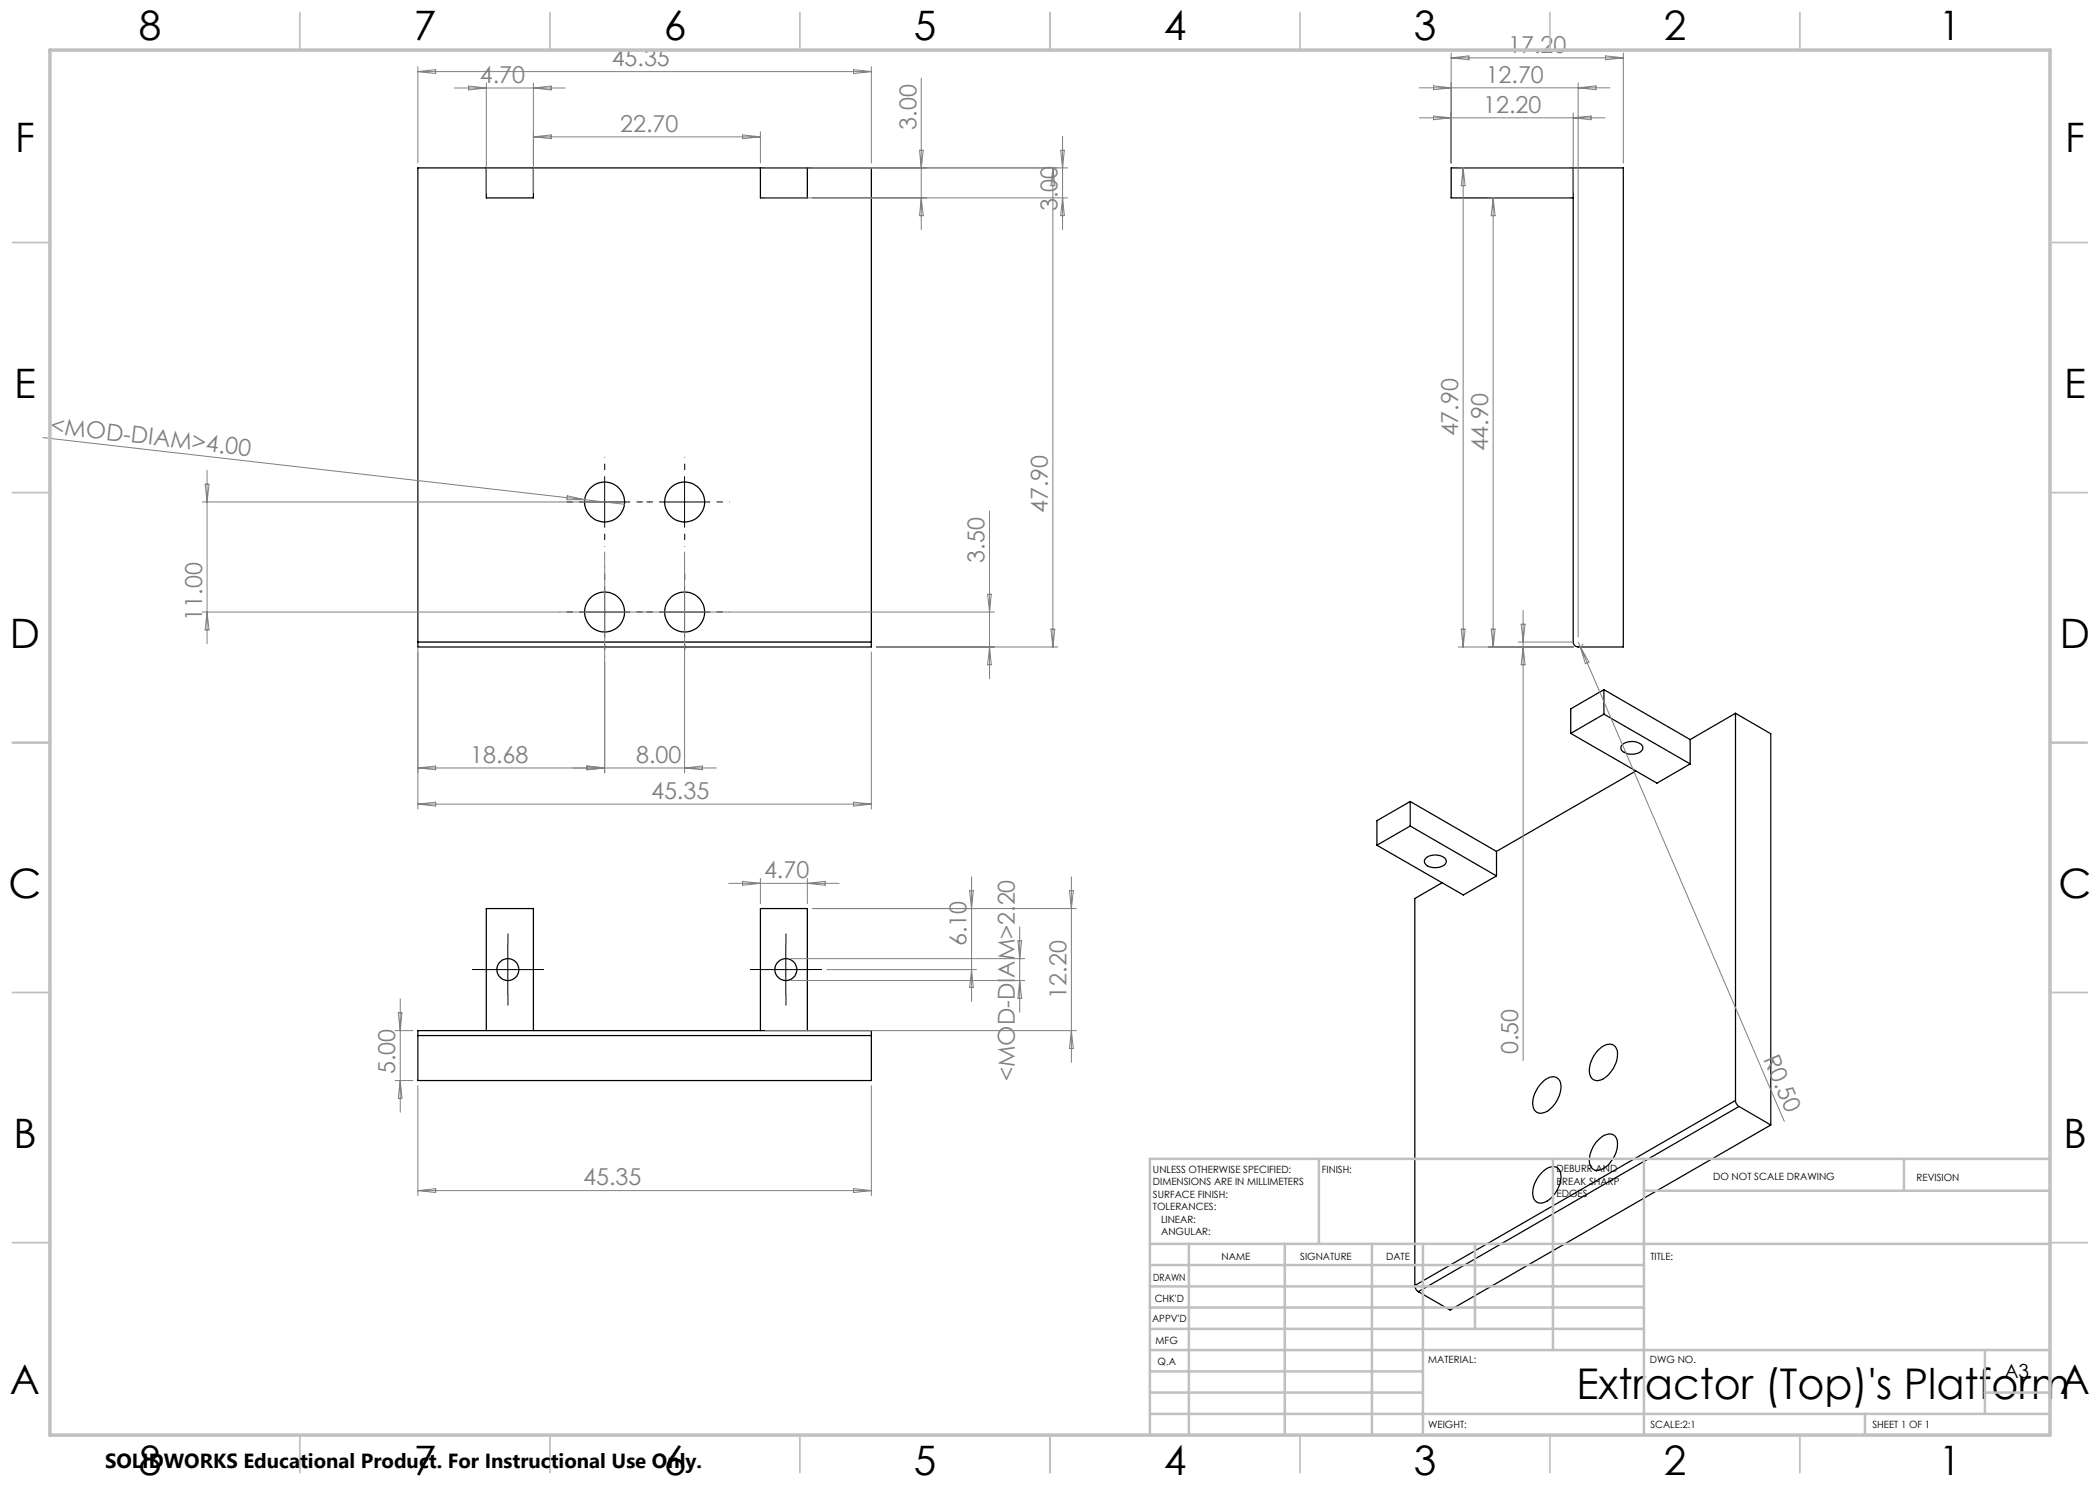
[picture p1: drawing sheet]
<svg xmlns="http://www.w3.org/2000/svg" width="420mm" height="297mm" viewBox="0 0 420 297" stroke-linecap="round" stroke-linejoin="round" font-family="sans-serif">
<g fill="none" stroke="#000" stroke-width=".25">
<path d="M97.3 33.6v6h9.4v-6M152.1 33.6v6h9.4v-6M314.6 33.6v94.8a.96 .96 0 0 0 1 1h9.1v-95.8h-34.5v6h24.4M83.6 128.4v1h90.7v-1M83.6 128.4v-94.8h90.7v94.8M83.6 128.4h90.7M320.8 137.9v4.9M320.8 137.9l-6.7 3.9v4.9M320.8 137.9l17.2 10M314.1 146.7l17.3 9.9 6.6-3.8M320.8 142.8l17.2 10M320.8 142.8l-6.7 3.9"/>
<path d="M324.7 148.8a3.1 3.1 0 0 1 3.7 .3 1.11 1.11 0 0 1-1 1.6 2.69 2.69 0 0 1-3.2-.9 .94 .94 0 0 1 .5-1zM327.2 154.2l-27.9 16.1M338 147.9v4.9M347.1 142.7v77.4M347.1 142.7l7.1 4.1v78.2M347.1 142.7l-9.1 5.2M275.4 169l17.3 10 6.6-3.8M282 165.2l17.3 10M282 160.3v4.9M282 160.3l17.3 10M282 165.2l-6.6 3.8M282 160.3l-6.6 3.8v4.9"/>
<path d="M285.1 171.7a3 3 0 0 1 4 .1 1.09 1.09 0 0 1-1 1.6 2.69 2.69 0 0 1-3.2-.9v-.3zM288.4 176.6l-5.4 3.1v77.4M299.3 170.3v4.9M83.6 207.1v-1h90.7v1M83.6 207.1v9h90.7v-9M83.6 207.1h90.7M97.3 206.1v-24.4h9.4v24.4M152.1 206.1v-24.4h9.4v24.4M308.7 216.2a2 2 0 0 1 3.3 0 5.6 5.6 0 0 1-2.6 6.1 1.73 1.73 0 0 1-2 .2 1.73 1.73 0 0 1-.9-1.7 6.3 6.3 0 0 1 2.2-4.6zM319.6 210a2.57 2.57 0 0 1 3.2-.9 3.1 3.1 0 0 1 .4 3.5 5.1 5.1 0 0 1-3.8 3.5 1.85 1.85 0 0 1-1.5-2.4l.2-1.1 .5-1.1zM308.7 234.2a2 2 0 0 1 3.3-.1 5.6 5.6 0 0 1-2.6 6.1 1.73 1.73 0 0 1-2 .3 1.73 1.73 0 0 1-.9-1.8 6.3 6.3 0 0 1 2.2-4.5zM319.6 228a2.66 2.66 0 0 1 3.2-1 3.1 3.1 0 0 1 .4 3.6 5 5 0 0 1-3.8 3.5 1.84 1.84 0 0 1-1.5-2.4l.2-1.1 .5-1.1z"/>
<path d="M347.1 220.1a1.62 1.62 0 0 0 .7 1.2M347.1 220.1l-64.1 37M347.8 221.3l6.4 3.7M347.8 221.3l-64.1 37M354.2 225l-64.2 37-6.3-3.7M283 257.1a1.6 1.6 0 0 0 .7 1.2"/>
<circle cx="120.9" cy="100.4" r="4"/>
<circle cx="136.9" cy="100.4" r="4"/>
<circle cx="120.9" cy="122.4" r="4"/>
<circle cx="136.9" cy="122.4" r="4"/>
<circle cx="101.6" cy="193.9" r="2.19"/>
<circle cx="157.2" cy="193.9" r="2.19"/>
</g>
<g fill="none" stroke="#808080" stroke-width=".2">
<path d="M83.6 13.3v19.3M83.6 14.3h90.7M83.6 14.3l3.5-.4v.8zM90.9 17.6h22.1M93.7 17.2l3.6 .4-3.6 .4zM97.3 16.6v22M106.7 16.6v22M106.7 17.6l3.5-.4v.8zM170.7 13.9l3.6 .4-3.6 .4zM174.3 13.3v19.3M184.3 15.6v30.3M283.9 17.6h38.1"/>
<path d="M286.7 17.2l3.5 .4-3.5 .4zM290.2 10.6v22M290.2 11.6h34.5M290.2 11.6l3.6-.4v.8zM315.6 16.6v110.8M315.6 17.6l3.6-.4v.8zM321.1 11.2l3.6 .4-3.6 .4zM324.7 10.6v22M106.7 27.4h45.4M106.7 27.4l3.5-.4v.7zM148.5 27l3.6 .4-3.6 .3zM152.1 26.3v6.3"/>
<path d="M153.1 39.6h60.4M153.1 33.6h60.4M183.9 30.1h.7l-.3 3.5zM184.3 39.6l.3 3.5h-.7zM210.6 33.6l.4 3.5h-.8zM210.6 33.6v95.8M212.1 30.1h.8l-.4 3.5zM212.5 27.2v18.7M212.5 39.6l.4 3.5h-.8zM283.9 23.6h37.1M286.7 23.2l3.5 .4-3.5 .4zM291.6 33.6h22.1"/>
<path d="M292.6 33.6v95.8M292.6 33.6l.4 3.5h-.8zM297.6 39.6h16.1M298.6 39.6l.4 3.5h-.8zM298.6 39.6v89.8M314.6 22.6v16M314.6 23.6l3.6-.4v.8zM8.6 87.5l108.3 12.4M41 96.8h.8l-.4 3.6zM41.4 94v34.8M113.5 99.2l3.4 .7h-3.5zM116.9 99.9l8 1"/>
<path d="M40.4 100.4h79.5M120.9 110.4v44.2M136.9 110.4v44.2M197.5 118.8h.8l-.4 3.6zM197.9 102.2v33.5M40.4 122.4h79.5M41.4 122.4l.4 3.6h-.8zM83.6 129.4v32.4M121.9 122.4h77M174.3 130.4v31.4M175.3 129.4h36.3M197.9 129.4l.4 3.6h-.8z"/>
<path d="M210.2 125.8h.8l-.4 3.6zM291.6 129.4h23M292.2 125.8h.8l-.4 3.6zM298.2 125.8h.8l-.4 3.6zM303.6 128.4h11M304.2 124.8h.8l-.4 3.6zM304.6 122.1v90M304.6 129.4l.4 3.6h-.8zM315.6 128.4l.5 .9M316.1 129.3l40.8 95M316.1 129.3l1.7 3.1-.7 .3zM316.6 128.8l-.3 .3"/>
<path d="M83.6 153.6h59.7M83.6 153.6l3.5-.4v.7zM117.4 153.2l3.5 .4-3.5 .3zM136.9 153.6l3.6-.4v.7zM83.6 160.8l3.5-.4v.8zM83.6 160.8h90.7M145.7 176.7h22.1M148.5 176.3l3.6 .4-3.6 .4zM152.1 175.7v5M161.5 175.7v5M161.5 176.7l3.5-.4v.8zM170.7 160.4l3.6 .4-3.6 .4z"/>
<path d="M193.9 178.1h.8l-.4 3.6zM194.3 175.4v24.9M213.9 178.1h.8l-.4 3.6zM214.3 175.4v37.1M80 199.8v22.7M158.2 191.7h46.8M158.2 196.1h46.8M162.5 181.7h52.8M165.4 193.9h29.9M194.3 193.9l.4 3.6h-.8zM203.6 188.2h.7l-.4 3.5zM203.9 185.4v17.1"/>
<path d="M203.9 196.1l.4 3.6h-.7zM79 216.1h3.6M79 206.1h3.6M79.7 202.6h.7l-.4 3.5zM80 216.1l.4 3.6h-.7zM83.6 217.1v22M153.1 206.1h62.2M174.3 217.1v22M214.3 206.1l.4 3.6h-.8zM83.6 238.1l3.5-.4v.8zM83.6 238.1h90.7M170.7 237.7l3.6 .4-3.6 .4z"/>
</g>
<path d="M96.6 193.9h-2.2M101.6 188.9v-2.2M101.6 198.9v2.2M106.6 193.9h2.2M152.2 193.9h-2.2M157.2 188.9v-2.2M157.2 198.9v2.2M162.2 193.9h2.2" fill="none" stroke="#000" stroke-width=".2" stroke-dasharray="15.2 1.3 1.3 1.3" stroke-linecap="butt"/>
<g fill="none" stroke="#000" stroke-width=".2" stroke-dasharray="15.2 1.3 1.3 1.3" stroke-dashoffset="15.1" stroke-linecap="butt">
<path d="M120.9 95.4v-4M136.9 95.4v-4M115.9 100.4h-4M120.9 105.4v4M120.9 117.4v-4M125.9 100.4h4M131.9 100.4h-4M136.9 105.4v4M136.9 117.4v-4M141.9 100.4h4M115.9 122.4h-4M120.9 127.4v4"/>
<path d="M125.9 122.4h4M131.9 122.4h-4M136.9 127.4v4M141.9 122.4h4"/>
</g>
<path d="M120.9 95.4v10M136.9 95.4v10M115.9 100.4h10M120.9 117.4v10M131.9 100.4h10M136.9 117.4v10M115.9 122.4h10M131.9 122.4h10M96.6 193.9h10M101.6 188.9v10M152.2 193.9h10M157.2 188.9v10" fill="none" stroke="#000" stroke-width=".2"/>
<g fill="none" stroke="#c0c0c0" stroke-width=".35">
<path d="M60 2.5v7.5M110 2.5v7.5M160 2.5v7.5M210 2.5v7.5M260 2.5v7.5M310 2.5v7.5M360 2.5v7.5M2.5 48.5h7.5M410 48.5h7.5M2.5 98.5h7.5M410 98.5h7.5M2.5 148.5h7.5"/>
<path d="M410 148.5h7.5M2.5 198.5h7.5M410 198.5h7.5M2.5 248.5h7.5M410 248.5h7.5M60 287v7.5M110 287v7.5M160 287v7.5M210 287v7.5M260 287v7.5M310 287v7.5M360 287v7.5"/>
</g>
<g fill="none" stroke="#c0c0c0" stroke-width=".5">
<path d="M263.8 231.8v17M310.6 231.8v38.2M328.8 231.8v55.2M328.8 238.2h81.2M380.8 231.8v6.4M410 231.8h-180v55.2M230 248.8h180M230 257.3h98.8M230 253h98.8M237.8 248.8v38.2M257 248.8v38.2M274.4 248.8v38.2"/>
<path d="M284.6 248.8v38.2M295 248.8v17M230 265.8h98.8M230 261.5h98.8M230 278.5h54.6M230 274.3h54.6M230 270h180M397 278.5h13M397 270v12.8M230 282.8h180M373 282.8v4.2"/>
</g>
<path d="M10 10h400v277h-400z" fill="none" stroke="#c0c0c0" stroke-width=".7"/>
<text font-size="8.5" x="315.3" y="279.7">Extractor (Top)'s PlatformA</text>
<g font-size="8.1">
<text x="27.7" y="8">8</text>
<text x="82.7" y="8">7</text>
<text x="132.7" y="8">6</text>
<text x="182.7" y="8">5</text>
<text x="232.7" y="8">4</text>
<text x="282.7" y="8">3</text>
<text x="332.7" y="8">2</text>
<text x="387.7" y="8">1</text>
<text x="3" y="30.4">F</text>
<text x="413" y="30.4">F</text>
<text x="2.8" y="79.6">E</text>
<text x="412.8" y="79.6">E</text>
<text x="2" y="129.6">D</text>
<text x="412" y="129.6">D</text>
<text x="1.7" y="179.6">C</text>
<text x="411.7" y="179.6">C</text>
<text x="2.7" y="229.6">B</text>
<text x="412.7" y="229.6">B</text>
<text x="2" y="278.9">A</text>
<text x="27.7" y="295">8</text>
<text x="82.7" y="295">7</text>
<text x="132.7" y="295">6</text>
<text x="182.7" y="295">5</text>
<text x="232.7" y="295">4</text>
<text x="282.7" y="295">3</text>
<text x="332.7" y="295">2</text>
<text x="387.7" y="295">1</text>
</g>
<g font-size="4.7" fill="#808080">
<text x="301.6" y="10.5">17.20</text>
<text x="96" y="16.6">4.70</text>
<text x="122.3" y="13.3">45.35</text>
<text x="297.1" y="16.5">12.70</text>
<text x="296.6" y="22.5">12.20</text>
<text x="124" y="26.3">22.70</text>
<text x="183.3" y="25.9" transform="rotate(-90 183.3 25.9)">3.00</text>
<text x="211.5" y="42.2" transform="rotate(-90 211.5 42.2)">3.00</text>
<text x="10" y="86.7" transform="rotate(7 10 86.7)">&lt;MOD-DIAM&gt;4.00</text>
<text x="291.6" y="87.3" transform="rotate(-90 291.6 87.3)">47.90</text>
<text x="297.6" y="90.3" transform="rotate(-90 297.6 90.3)">44.90</text>
<text x="209.6" y="102.6" transform="rotate(-90 209.6 102.6)">47.90</text>
<text x="196.9" y="112.5" transform="rotate(-90 196.9 112.5)">3.50</text>
<text x="40.4" y="124.1" transform="rotate(-90 40.4 124.1)">11.00</text>
<text x="94" y="152.6">18.68</text>
<text x="127.2" y="152.6">8.00</text>
<text x="130.2" y="159.8">45.35</text>
<text x="152.8" y="175.6">4.70</text>
<text x="193.3" y="189.2" transform="rotate(-90 193.3 189.2)">6.10</text>
<text x="213.3" y="199.7" transform="rotate(-90 213.3 199.7)">12.20</text>
<text x="79" y="214.8" transform="rotate(-90 79 214.8)">5.00</text>
<text x="303.6" y="210.8" transform="rotate(-90 303.6 210.8)">0.50</text>
<text x="352.6" y="211.8" transform="rotate(67 352.6 211.8)">R0.50</text>
<text x="203" y="216.3" transform="rotate(-90 203 216.3)">&lt;MOD-DIAM&gt;2.20</text>
<text x="116.6" y="237.1">45.35</text>
</g>
<text font-size="4.1" x="21" y="293.7">SOLIDWORKS Educational Product. For Instructional Use Only.</text>
<text font-size="3.9" x="400.9" y="275.5">A3</text>
<g font-size="2">
<text x="230.6" y="234.6">UNLESS OTHERWISE SPECIFIED:</text>
<text x="230.6" y="237.1">DIMENSIONS ARE IN MILLIMETERS</text>
<text x="230.6" y="239.6">SURFACE FINISH:</text>
<text x="264.4" y="234.6">FINISH:</text>
<text x="311.3" y="234.5">DEBURR AND</text>
<text x="311.3" y="237">BREAK SHARP</text>
<text x="311.3" y="239.5">EDGES</text>
<text x="342.6" y="236">DO NOT SCALE DRAWING</text>
<text x="383.3" y="236.2">REVISION</text>
<text x="230.6" y="242.1">TOLERANCES:</text>
<text x="232.2" y="244.6">LINEAR:</text>
<text x="232.2" y="247.1">ANGULAR:</text>
<text x="244.3" y="252">NAME</text>
<text x="260" y="251.9">SIGNATURE</text>
<text x="277.2" y="251.9">DATE</text>
<text x="330.1" y="251.9">TITLE:</text>
<text x="230.6" y="256.1">DRAWN</text>
<text x="230.9" y="260.3">CHK'D</text>
<text x="230.4" y="264.4">APPV'D</text>
<text x="231.1" y="268.8">MFG</text>
<text x="231.5" y="273">Q.A</text>
<text x="285.6" y="272.5">MATERIAL:</text>
<text x="330" y="272.5">DWG NO.</text>
<text x="285.6" y="285.5">WEIGHT:</text>
<text x="330.1" y="285.6">SCALE:2:1</text>
<text x="374.5" y="285.6">SHEET 1 OF 1</text>
</g>
</svg>
